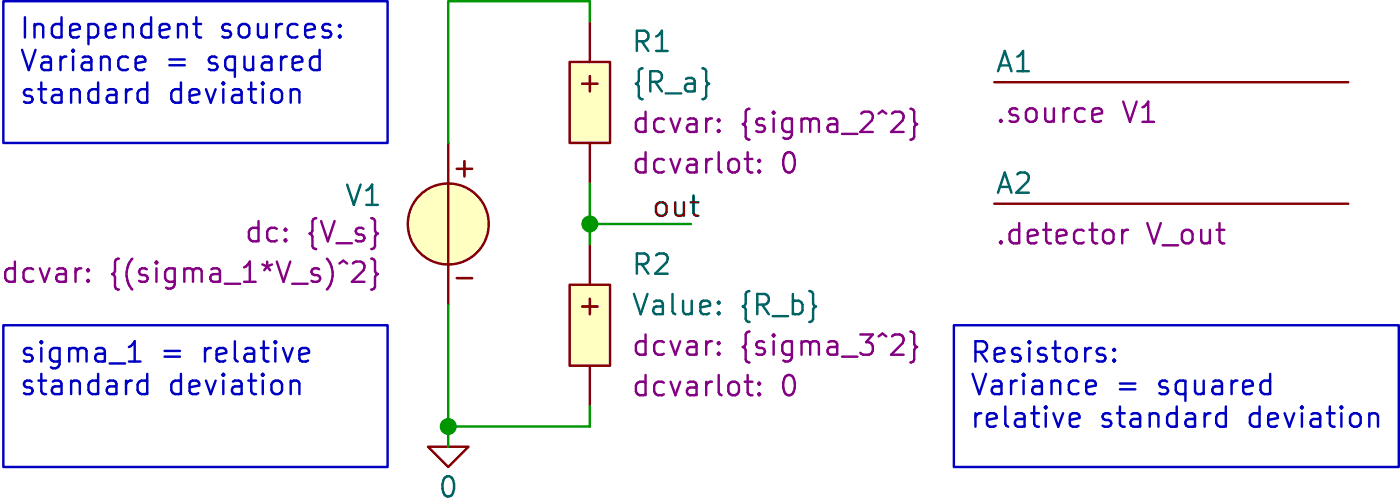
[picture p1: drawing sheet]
(kicad_sch
 (version 20231120)
 (generator "eeschema")
 (generator_version "8.0")
 (paper "A4")
 (title_block
  (title "vDivider"))
 (lib_symbols
  (symbol "SLiCAP:Command"
   (pin_numbers hide)
   (pin_names
    (offset 0) hide) (exclude_from_sim no) (in_bom yes) (on_board yes)
   (property "Reference" "A?" (at 0 1.27 0) (do_not_autoplace) (effects (font (size 1.27 1.27)) (justify left)))
   (property "Value" "" (at 0 -0.635 0) (effects (font (size 1.27 1.27)) (justify left) (hide yes)))
   (property "Footprint" "" (at 0 -1.27 0) (effects (font (size 1.27 1.27)) (justify left) (hide yes)))
   (property "Datasheet" "" (at 0 -1.27 0) (effects (font (size 1.27 1.27)) (justify left) (hide yes)))
   (property "Description" "SLiCAP command (.lib, .param, .model. subckt}" (at 23.114 -4.064 0) (effects (font (size 1.27 1.27)) (hide yes)))
   (property "command" "?" (at 0 -1.905 0) (do_not_autoplace) (effects (font (size 1.27 1.27)) (justify left)))
   (symbol "Command_0_1"
    (polyline (pts (xy 0 0) (xy 22.225 0)) (stroke (width 0) (type default)) (fill (type none)))))
  (symbol "SLiCAP:GND"
   (power)
   (pin_numbers hide)
   (pin_names
    (offset 0) hide) (exclude_from_sim no) (in_bom yes) (on_board yes)
   (property "Reference" "#0" (at 0 -5.08 0) (effects (font (size 1.27 1.27)) (hide yes)))
   (property "Value" "0" (at 0 -2.54 0) (do_not_autoplace) (effects (font (size 1.27 1.27))))
   (property "Footprint" "" (at 0 0 0) (effects (font (size 1.27 1.27)) (hide yes)))
   (property "Datasheet" "" (at 0 -10.16 0) (effects (font (size 1.27 1.27)) (hide yes)))
   (property "Description" "0V reference potential" (at 0 -7.62 0) (effects (font (size 1.27 1.27)) (hide yes)))
   (symbol "GND_0_1"
    (polyline (pts (xy -1.27 0) (xy 0 -1.27) (xy 1.27 0) (xy -1.27 0)) (stroke (width 0) (type default)) (fill (type none))))
   (symbol "GND_1_1"
    (pin power_in line (at 0 0 0) (length 0) (name "~" (effects (font (size 1.016 1.016)))) (number "1" (effects (font (size 1.016 1.016)))))))
  (symbol "SLiCAP:R"
   (pin_numbers hide)
   (pin_names
    (offset 1.016) hide) (exclude_from_sim no) (in_bom yes) (on_board yes)
   (property "Reference" "R?" (at 1.905 3.81 0) (effects (font (size 1.27 1.27)) (justify left)))
   (property "Value" "?" (at 1.905 1.905 0) (show_name) (effects (font (size 1.27 1.27)) (justify left)))
   (property "Footprint" "" (at 0.635 -3.175 0) (effects (font (size 1.27 1.27)) (hide yes)))
   (property "Datasheet" "" (at 0.635 -3.175 0) (effects (font (size 1.27 1.27)) (hide yes)))
   (property "Description" "Resistor (cannot have zero resistance)" (at 21.082 -5.842 0) (effects (font (size 1.27 1.27)) (hide yes)))
   (property "model" "R" (at 1.905 -3.81 0) (show_name) (effects (font (size 1.27 1.27)) (justify left) (hide yes)))
   (property "noisetemp" "0" (at 1.905 0 0) (show_name) (effects (font (size 1.27 1.27)) (justify left)))
   (property "noiseflow" "0" (at 15.24 0 0) (show_name) (effects (font (size 1.27 1.27)) (justify left)))
   (property "dcvar" "0" (at 1.905 -1.905 0) (show_name) (effects (font (size 1.27 1.27)) (justify left)))
   (property "dcvarlot" "0" (at 15.24 -1.905 0) (show_name) (effects (font (size 1.27 1.27)) (justify left)))
   (symbol "R_0_0"
    (text "+" (at 0 1.27 0) (effects (font (size 1.27 1.27)))))
   (symbol "R_1_0"
    (pin passive line (at 0 5.08 270) (length 2.54) (name "1" (effects (font (size 1.27 1.27)))) (number "1" (effects (font (size 1.27 1.27)))))
    (pin passive line (at 0 -5.08 90) (length 2.54) (name "2" (effects (font (size 1.27 1.27)))) (number "2" (effects (font (size 1.27 1.27))))))
   (symbol "R_1_1"
    (rectangle (start -1.27 2.54) (end 1.27 -2.54) (stroke (width 0) (type solid)) (fill (type background)))))
  (symbol "SLiCAP:V"
   (pin_numbers hide)
   (pin_names
    (offset 0) hide) (exclude_from_sim no) (in_bom yes) (on_board yes)
   (property "Reference" "V?" (at 3.175 4.445 0) (effects (font (size 1.27 1.27)) (justify left)))
   (property "Value" "?" (at 3.175 2.54 0) (show_name) (effects (font (size 1.27 1.27)) (justify left)))
   (property "Footprint" "" (at 0 -1.27 0) (effects (font (size 1.27 1.27)) (justify left) (hide yes)))
   (property "Datasheet" "" (at 0 -1.27 0) (effects (font (size 1.27 1.27)) (justify left) (hide yes)))
   (property "Description" "Independent voltage source" (at 16.51 -7.112 0) (effects (font (size 1.27 1.27)) (hide yes)))
   (property "noise" "0" (at 3.175 -3.175 0) (show_name) (effects (font (size 1.27 1.27)) (justify left)))
   (property "dc" "0" (at 3.175 0.635 0) (show_name) (effects (font (size 1.27 1.27)) (justify left)))
   (property "dcvar" "0" (at 3.175 -1.27 0) (show_name) (effects (font (size 1.27 1.27)) (justify left)))
   (property "model" "V" (at 3.175 -5.08 0) (show_name) (effects (font (size 1.27 1.27)) (justify left) (hide yes)))
   (symbol "V_0_0"
    (text "+" (at -1.016 3.556 0) (effects (font (size 1.27 1.27))))
    (text "-" (at -1.016 -3.302 0) (effects (font (size 1.27 1.27))))
    (pin power_out line (at 0 5.08 270) (length 2.54) (name "p" (effects (font (size 1.27 1.27)))) (number "1" (effects (font (size 1.27 1.27)))))
    (pin power_out line (at 0 -5.08 90) (length 2.54) (name "n" (effects (font (size 1.27 1.27)))) (number "2" (effects (font (size 1.27 1.27))))))
   (symbol "V_0_1"
    (polyline (pts (xy 0 2.54) (xy 0 -2.54)) (stroke (width 0) (type solid)) (fill (type none))))
   (symbol "V_1_0"
    (circle (center 0 0) (radius 2.54) (stroke (width 0) (type solid)) (fill (type background))))))
 (junction
  (at 76.2 66.04)
  (diameter 0)
  (color 0 0 0 0))
 (junction
  (at 85.09 53.34)
  (diameter 0)
  (color 0 0 0 0))
 (wire
  (pts (xy 85.09 39.37) (xy 76.2 39.37))
  (stroke (width 0) (type default)))
 (wire
  (pts (xy 85.09 50.8) (xy 85.09 53.34))
  (stroke (width 0) (type default)))
 (wire
  (pts (xy 85.09 53.34) (xy 85.09 54.61))
  (stroke (width 0) (type default)))
 (wire
  (pts (xy 85.09 40.64) (xy 85.09 39.37))
  (stroke (width 0) (type default)))
 (wire
  (pts (xy 85.09 53.34) (xy 91.44 53.34))
  (stroke (width 0) (type default)))
 (wire
  (pts (xy 76.2 39.37) (xy 76.2 48.26))
  (stroke (width 0) (type default)))
 (wire
  (pts (xy 76.2 66.04) (xy 85.09 66.04))
  (stroke (width 0) (type default)))
 (wire
  (pts (xy 85.09 64.77) (xy 85.09 66.04))
  (stroke (width 0) (type default)))
 (wire
  (pts (xy 76.2 66.04) (xy 76.2 67.31))
  (stroke (width 0) (type default)))
 (wire
  (pts (xy 76.2 58.42) (xy 76.2 66.04))
  (stroke (width 0) (type default)))
 (text_box "sigma_1 = relative standard deviation"
  (exclude_from_sim no)
  (at 48.26 59.69 0)
  (size 24.13 8.89)
  (stroke (width 0) (type default))
  (fill (type none))
  (effects (font (size 1.27 1.27)) (justify left top)))
 (text_box "Independent sources:\nVariance = squared standard deviation"
  (exclude_from_sim no)
  (at 48.26 39.37 0)
  (size 24.13 8.89)
  (stroke (width 0) (type default))
  (fill (type none))
  (effects (font (size 1.27 1.27)) (justify left top)))
 (text_box "Resistors:\nVariance = squared relative standard deviation"
  (exclude_from_sim no)
  (at 107.95 59.69 0)
  (size 27.94 8.89)
  (stroke (width 0) (type default))
  (fill (type none))
  (effects (font (size 1.27 1.27)) (justify left top)))
 (label "out"
  (at 88.9 53.34 0)
  (fields_autoplaced yes)
  (effects (font (size 1.27 1.27)) (justify left bottom)))
 (symbol
  (lib_id "SLiCAP:V")
  (at 76.2 53.34 0)
  (mirror y)
  (unit 1)
  (exclude_from_sim no)
  (in_bom yes)
  (on_board yes)
  (dnp no)
  (property "Reference" "V1" (at 72.136 51.562 0) (effects (font (size 1.27 1.27)) (justify left)))
  (property "Value" "0" (at 72.39 50.6729 0) (effects (font (size 1.27 1.27)) (justify left) (hide yes)))
  (property "Footprint" "" (at 76.2 54.61 0) (effects (font (size 1.27 1.27)) (justify left) (hide yes)))
  (property "Datasheet" "" (at 76.2 54.61 0) (effects (font (size 1.27 1.27)) (justify left) (hide yes)))
  (property "Description" "Independent voltage source" (at 59.69 60.452 0) (effects (font (size 1.27 1.27)) (hide yes)))
  (property "noise" "0" (at 72.39 53.2129 0) (show_name yes) (effects (font (size 1.27 1.27)) (justify left) (hide yes)))
  (property "dc" "{V_s}" (at 72.136 53.848 0) (show_name yes) (effects (font (size 1.27 1.27)) (justify left)))
  (property "dcvar" "{(sigma_1*V_s)^2}" (at 72.136 56.388 0) (show_name yes) (effects (font (size 1.27 1.27)) (justify left)))
  (property "model" "V" (at 73.025 58.42 0) (show_name yes) (effects (font (size 1.27 1.27)) (justify left) (hide yes)))
  (pin "2")
  (pin "1"))
 (symbol
  (lib_id "SLiCAP:GND")
  (at 76.2 67.31 0)
  (unit 1)
  (exclude_from_sim no)
  (in_bom yes)
  (on_board yes)
  (dnp no)
  (fields_autoplaced yes)
  (property "Reference" "#01" (at 76.2 72.39 0) (effects (font (size 1.27 1.27)) (hide yes)))
  (property "Value" "0" (at 76.2 69.85 0) (do_not_autoplace yes) (effects (font (size 1.27 1.27))))
  (property "Footprint" "" (at 76.2 67.31 0) (effects (font (size 1.27 1.27)) (hide yes)))
  (property "Datasheet" "" (at 76.2 77.47 0) (effects (font (size 1.27 1.27)) (hide yes)))
  (property "Description" "0V reference potential" (at 76.2 74.93 0) (effects (font (size 1.27 1.27)) (hide yes)))
  (pin "1"))
 (symbol
  (lib_id "SLiCAP:Command")
  (at 110.49 44.45 0)
  (unit 1)
  (exclude_from_sim no)
  (in_bom yes)
  (on_board yes)
  (dnp no)
  (fields_autoplaced yes)
  (property "Reference" "A1" (at 110.49 43.18 0) (do_not_autoplace yes) (effects (font (size 1.27 1.27)) (justify left)))
  (property "Value" "~" (at 110.49 45.085 0) (effects (font (size 1.27 1.27)) (justify left) (hide yes)))
  (property "Footprint" "" (at 110.49 45.72 0) (effects (font (size 1.27 1.27)) (justify left) (hide yes)))
  (property "Datasheet" "" (at 110.49 45.72 0) (effects (font (size 1.27 1.27)) (justify left) (hide yes)))
  (property "Description" "SLiCAP command (.lib, .param, .model. subckt}" (at 133.604 48.514 0) (effects (font (size 1.27 1.27)) (hide yes)))
  (property "command" ".source V1" (at 110.49 46.355 0) (do_not_autoplace yes) (effects (font (size 1.27 1.27)) (justify left))))
 (symbol
  (lib_id "SLiCAP:Command")
  (at 110.49 52.07 0)
  (unit 1)
  (exclude_from_sim no)
  (in_bom yes)
  (on_board yes)
  (dnp no)
  (fields_autoplaced yes)
  (property "Reference" "A2" (at 110.49 50.8 0) (do_not_autoplace yes) (effects (font (size 1.27 1.27)) (justify left)))
  (property "Value" "~" (at 110.49 52.705 0) (effects (font (size 1.27 1.27)) (justify left) (hide yes)))
  (property "Footprint" "" (at 110.49 53.34 0) (effects (font (size 1.27 1.27)) (justify left) (hide yes)))
  (property "Datasheet" "" (at 110.49 53.34 0) (effects (font (size 1.27 1.27)) (justify left) (hide yes)))
  (property "Description" "SLiCAP command (.lib, .param, .model. subckt}" (at 133.604 56.134 0) (effects (font (size 1.27 1.27)) (hide yes)))
  (property "command" ".detector V_out" (at 110.49 53.975 0) (do_not_autoplace yes) (effects (font (size 1.27 1.27)) (justify left))))
 (symbol
  (lib_id "SLiCAP:R")
  (at 85.09 45.72 0)
  (unit 1)
  (exclude_from_sim no)
  (in_bom yes)
  (on_board yes)
  (dnp no)
  (fields_autoplaced yes)
  (property "Reference" "R1" (at 87.63 41.9099 0) (effects (font (size 1.27 1.27)) (justify left)))
  (property "Value" "{R_a}" (at 87.63 44.4499 0) (effects (font (size 1.27 1.27)) (justify left)))
  (property "Footprint" "" (at 85.725 48.895 0) (effects (font (size 1.27 1.27)) (hide yes)))
  (property "Datasheet" "" (at 85.725 48.895 0) (effects (font (size 1.27 1.27)) (hide yes)))
  (property "Description" "Resistor (cannot have zero resistance)" (at 106.172 51.562 0) (effects (font (size 1.27 1.27)) (hide yes)))
  (property "model" "R" (at 86.995 49.53 0) (show_name yes) (effects (font (size 1.27 1.27)) (justify left) (hide yes)))
  (property "noisetemp" "0" (at 87.63 44.4499 0) (show_name yes) (effects (font (size 1.27 1.27)) (justify left) (hide yes)))
  (property "noiseflow" "0" (at 87.63 46.9899 0) (show_name yes) (effects (font (size 1.27 1.27)) (justify left) (hide yes)))
  (property "dcvar" "{sigma_2^2}" (at 87.63 46.9899 0) (show_name yes) (effects (font (size 1.27 1.27)) (justify left)))
  (property "dcvarlot" "0" (at 87.63 49.5299 0) (show_name yes) (effects (font (size 1.27 1.27)) (justify left)))
  (pin "2")
  (pin "1"))
 (symbol
  (lib_id "SLiCAP:R")
  (at 85.09 59.69 0)
  (unit 1)
  (exclude_from_sim no)
  (in_bom yes)
  (on_board yes)
  (dnp no)
  (fields_autoplaced yes)
  (property "Reference" "R2" (at 87.63 55.8799 0) (effects (font (size 1.27 1.27)) (justify left)))
  (property "Value" "{R_b}" (at 87.63 58.4199 0) (show_name yes) (effects (font (size 1.27 1.27)) (justify left)))
  (property "Footprint" "" (at 85.725 62.865 0) (effects (font (size 1.27 1.27)) (hide yes)))
  (property "Datasheet" "" (at 85.725 62.865 0) (effects (font (size 1.27 1.27)) (hide yes)))
  (property "Description" "Resistor (cannot have zero resistance)" (at 106.172 65.532 0) (effects (font (size 1.27 1.27)) (hide yes)))
  (property "model" "R" (at 86.995 63.5 0) (show_name yes) (effects (font (size 1.27 1.27)) (justify left) (hide yes)))
  (property "noisetemp" "0" (at 87.63 58.4199 0) (show_name yes) (effects (font (size 1.27 1.27)) (justify left) (hide yes)))
  (property "noiseflow" "0" (at 87.63 60.9599 0) (show_name yes) (effects (font (size 1.27 1.27)) (justify left) (hide yes)))
  (property "dcvar" "{sigma_3^2}" (at 87.63 60.9599 0) (show_name yes) (effects (font (size 1.27 1.27)) (justify left)))
  (property "dcvarlot" "0" (at 87.63 63.4999 0) (show_name yes) (effects (font (size 1.27 1.27)) (justify left)))
  (pin "2")
  (pin "1"))
 (sheet_instances
  (path ""
   (page "1"))))
